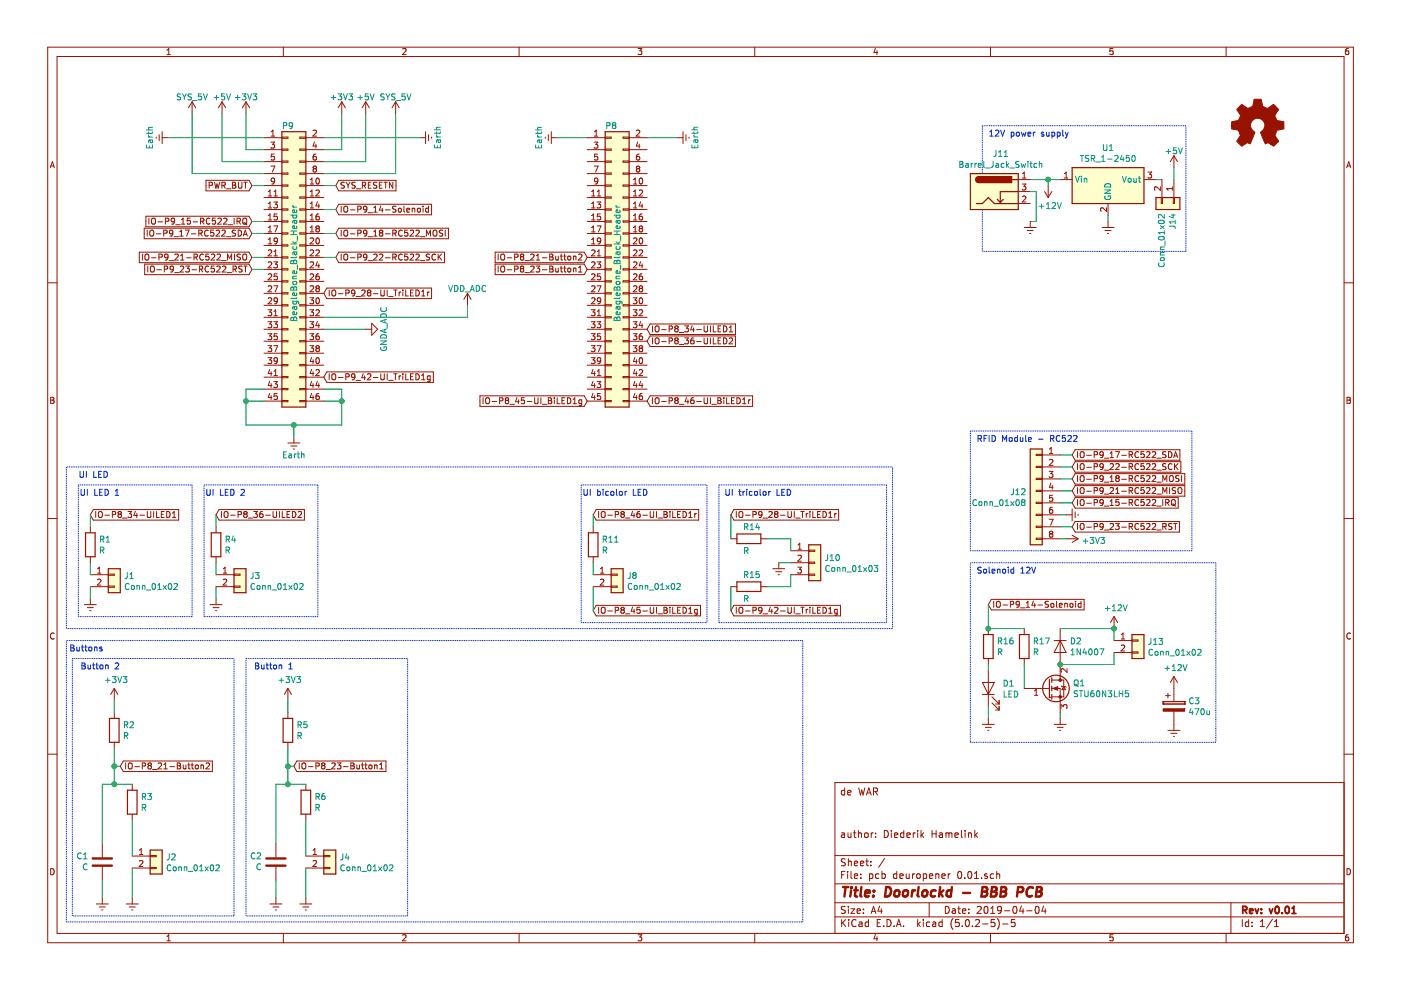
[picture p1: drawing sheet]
EESchema Schematic File Version 4
LIBS:pcb deuropener 0.01-cache
EELAYER 26 0
EELAYER END
$Descr A4 11693 8268
encoding utf-8
Sheet 1 1
Title "Doorlockd - BBB PCB"
Date "2019-04-04"
Rev "v0.01"
Comp ""
Comment1 "author: Diederik Hamelink"
Comment2 ""
Comment3 ""
Comment4 "de WAR"
$EndDescr
$Comp
L power:Earth #PWR01
U 1 1
P 2450 3650
F 0 "#PWR01" H 2450 3400 50  0001 C CNN
F 1 "Earth" H 2450 3500 50  0000 C CNN
F 2 "" H 2450 3650 60  0000 C CNN
F 3 "" H 2450 3650 60  0000 C CNN
	1    2450 3650
	1    0    0    -1  
$EndComp
Wire Wire Line
	2700 3250 2850 3250
Wire Wire Line
	2850 3250 2850 3350
Wire Wire Line
	2850 3550 2450 3550
Wire Wire Line
	2050 3550 2050 3350
Wire Wire Line
	2050 3250 2200 3250
Wire Wire Line
	2200 3350 2050 3350
Connection ~ 2050 3350
Wire Wire Line
	2700 3350 2850 3350
Connection ~ 2850 3350
Wire Wire Line
	2450 3650 2450 3550
Connection ~ 2450 3550
$Comp
L power:Earth #PWR02
U 1 1
P 3500 1150
F 0 "#PWR02" H 3500 900 50  0001 C CNN
F 1 "Earth" H 3500 1000 50  0000 C CNN
F 2 "" H 3500 1150 60  0000 C CNN
F 3 "" H 3500 1150 60  0000 C CNN
	1    3500 1150
	0    -1   -1   0   
$EndComp
$Comp
L power:Earth #PWR03
U 1 1
P 1400 1150
F 0 "#PWR03" H 1400 900 50  0001 C CNN
F 1 "Earth" H 1400 1000 50  0000 C CNN
F 2 "" H 1400 1150 60  0000 C CNN
F 3 "" H 1400 1150 60  0000 C CNN
	1    1400 1150
	0    1    1    0   
$EndComp
$Comp
L power:Earth #PWR04
U 1 1
P 4650 1150
F 0 "#PWR04" H 4650 900 50  0001 C CNN
F 1 "Earth" H 4650 1000 50  0000 C CNN
F 2 "" H 4650 1150 60  0000 C CNN
F 3 "" H 4650 1150 60  0000 C CNN
	1    4650 1150
	0    1    1    0   
$EndComp
$Comp
L power:Earth #PWR05
U 1 1
P 5650 1150
F 0 "#PWR05" H 5650 900 50  0001 C CNN
F 1 "Earth" H 5650 1000 50  0000 C CNN
F 2 "" H 5650 1150 60  0000 C CNN
F 3 "" H 5650 1150 60  0000 C CNN
	1    5650 1150
	0    -1   -1   0   
$EndComp
$Comp
L power:+3.3V #PWR06
U 1 1
P 2850 950
F 0 "#PWR06" H 2850 800 50  0001 C CNN
F 1 "+3V3" H 2850 1090 50  0000 C CNN
F 2 "" H 2850 950 60  0000 C CNN
F 3 "" H 2850 950 60  0000 C CNN
	1    2850 950 
	1    0    0    -1  
$EndComp
$Comp
L power:+5V #PWR07
U 1 1
P 3050 950
F 0 "#PWR07" H 3050 800 50  0001 C CNN
F 1 "+5V" H 3050 1090 50  0000 C CNN
F 2 "" H 3050 950 60  0000 C CNN
F 3 "" H 3050 950 60  0000 C CNN
	1    3050 950 
	1    0    0    -1  
$EndComp
Wire Wire Line
	2700 1250 2850 1250
Wire Wire Line
	2850 1250 2850 950 
Wire Wire Line
	2700 1350 3050 1350
Wire Wire Line
	3050 1350 3050 950 
Wire Wire Line
	3300 950  3300 1450
Wire Wire Line
	3300 1450 2700 1450
$Comp
L power:+3.3V #PWR08
U 1 1
P 2050 950
F 0 "#PWR08" H 2050 800 50  0001 C CNN
F 1 "+3V3" H 2050 1090 50  0000 C CNN
F 2 "" H 2050 950 60  0000 C CNN
F 3 "" H 2050 950 60  0000 C CNN
	1    2050 950 
	1    0    0    -1  
$EndComp
$Comp
L power:+5V #PWR09
U 1 1
P 1850 950
F 0 "#PWR09" H 1850 800 50  0001 C CNN
F 1 "+5V" H 1850 1090 50  0000 C CNN
F 2 "" H 1850 950 60  0000 C CNN
F 3 "" H 1850 950 60  0000 C CNN
	1    1850 950 
	1    0    0    -1  
$EndComp
Wire Wire Line
	2200 1250 2050 1250
Wire Wire Line
	2050 1250 2050 950 
Wire Wire Line
	2200 1350 1850 1350
Wire Wire Line
	1850 1350 1850 950 
Wire Wire Line
	2200 1450 1600 1450
Wire Wire Line
	1600 1450 1600 950 
Wire Wire Line
	2700 1150 3500 1150
Wire Wire Line
	2200 1150 1400 1150
Wire Wire Line
	4650 1150 4900 1150
Wire Wire Line
	5400 1150 5650 1150
$Comp
L pwr_BeagleBone:SYS_5V #PWR010
U 1 1
P 3300 950
F 0 "#PWR010" H 3300 800 50  0001 C CNN
F 1 "SYS_5V" H 3300 1090 50  0000 C CNN
F 2 "" H 3300 950 60  0000 C CNN
F 3 "" H 3300 950 60  0000 C CNN
	1    3300 950 
	1    0    0    -1  
$EndComp
$Comp
L pwr_BeagleBone:SYS_5V #PWR011
U 1 1
P 1600 950
F 0 "#PWR011" H 1600 800 50  0001 C CNN
F 1 "SYS_5V" H 1600 1090 50  0000 C CNN
F 2 "" H 1600 950 60  0000 C CNN
F 3 "" H 1600 950 60  0000 C CNN
	1    1600 950 
	1    0    0    -1  
$EndComp
$Comp
L pwr_BeagleBone:VDD_ADC #PWR012
U 1 1
P 3900 2550
F 0 "#PWR012" H 3900 2400 50  0001 C CNN
F 1 "VDD_ADC" H 3900 2690 50  0000 C CNN
F 2 "" H 3900 2550 60  0000 C CNN
F 3 "" H 3900 2550 60  0000 C CNN
	1    3900 2550
	1    0    0    -1  
$EndComp
Wire Wire Line
	2700 2750 3050 2750
Text GLabel 2800 1550 2    50   Input ~ 0
SYS_RESETN
Wire Wire Line
	2700 1550 2800 1550
Text GLabel 2100 1550 0    50   Input ~ 0
PWR_BUT
Wire Wire Line
	2200 1550 2100 1550
$Comp
L Connector_Generic:Conn_02x23_Odd_Even P9
U 1 1
P 2400 2250
F 0 "P9" H 2400 3450 50  0000 C CNN
F 1 "BeagleBone_Black_Header" V 2450 2300 50  0000 C CNN
F 2 "Socket_BeagleBone_Black:Socket_BeagleBone_Black" H 2400 1400 60  0001 C CNN
F 3 "" H 2400 1400 60  0000 C CNN
	1    2400 2250
	1    0    0    -1  
$EndComp
$Comp
L Connector_Generic:Conn_02x23_Odd_Even P8
U 1 1
P 5100 2250
F 0 "P8" H 5100 3450 50  0000 C CNN
F 1 "BeagleBone_Black_Header" V 5150 2300 50  0000 C CNN
F 2 "Socket_BeagleBone_Black:Socket_BeagleBone_Black" H 5100 1400 60  0001 C CNN
F 3 "" H 5100 1400 60  0000 C CNN
	1    5100 2250
	1    0    0    -1  
$EndComp
Wire Wire Line
	2050 3350 2050 3250
Wire Wire Line
	2850 3350 2850 3550
Wire Wire Line
	2450 3550 2050 3550
$Comp
L Device:R R16
U 1 1
P 8250 5400
F 0 "R16" H 8320 5446 50  0000 L CNN
F 1 "R" H 8320 5355 50  0000 L CNN
F 2 "Resistor_THT:R_Axial_DIN0207_L6.3mm_D2.5mm_P10.16mm_Horizontal" V 8180 5400 50  0001 C CNN
F 3 "~" H 8250 5400 50  0001 C CNN
	1    8250 5400
	1    0    0    -1  
$EndComp
$Comp
L Device:R R17
U 1 1
P 8550 5400
F 0 "R17" H 8620 5446 50  0000 L CNN
F 1 "R" H 8620 5355 50  0000 L CNN
F 2 "Resistor_THT:R_Axial_DIN0207_L6.3mm_D2.5mm_P10.16mm_Horizontal" V 8480 5400 50  0001 C CNN
F 3 "~" H 8550 5400 50  0001 C CNN
	1    8550 5400
	1    0    0    -1  
$EndComp
$Comp
L Device:LED D1
U 1 1
P 8250 5750
F 0 "D1" V 8288 5633 50  0000 R CNN
F 1 "LED" V 8197 5633 50  0000 R CNN
F 2 "LED_THT:LED_D5.0mm" H 8250 5750 50  0001 C CNN
F 3 "~" H 8250 5750 50  0001 C CNN
	1    8250 5750
	0    -1   -1   0   
$EndComp
$Comp
L Diode:1N4007 D2
U 1 1
P 8850 5400
F 0 "D2" V 8804 5479 50  0000 L CNN
F 1 "1N4007" V 8895 5479 50  0000 L CNN
F 2 "Diode_THT:D_DO-41_SOD81_P10.16mm_Horizontal" H 8850 5225 50  0001 C CNN
F 3 "http://www.vishay.com/docs/88503/1n4001.pdf" H 8850 5400 50  0001 C CNN
	1    8850 5400
	0    1    1    0   
$EndComp
Wire Wire Line
	8250 5550 8250 5600
Wire Wire Line
	8250 5900 8250 6000
Wire Wire Line
	8850 6000 8850 5950
Wire Wire Line
	8550 5550 8550 5750
$Comp
L power:Earth #PWR0101
U 1 1
P 8250 6000
F 0 "#PWR0101" H 8250 5750 50  0001 C CNN
F 1 "Earth" H 8250 5850 50  0001 C CNN
F 2 "" H 8250 6000 50  0001 C CNN
F 3 "~" H 8250 6000 50  0001 C CNN
	1    8250 6000
	1    0    0    -1  
$EndComp
$Comp
L power:Earth #PWR0102
U 1 1
P 8850 6000
F 0 "#PWR0102" H 8850 5750 50  0001 C CNN
F 1 "Earth" H 8850 5850 50  0001 C CNN
F 2 "" H 8850 6000 50  0001 C CNN
F 3 "~" H 8850 6000 50  0001 C CNN
	1    8850 6000
	1    0    0    -1  
$EndComp
Wire Wire Line
	8550 5250 8250 5250
Text GLabel 8250 5050 2    50   Input ~ 0
IO-P9_14-Solenoid
Connection ~ 8250 5250
$Comp
L Connector_Generic:Conn_01x02 J13
U 1 1
P 9500 5350
F 0 "J13" H 9580 5342 50  0000 L CNN
F 1 "Conn_01x02" H 9580 5251 50  0000 L CNN
F 2 "Connector_PinHeader_2.54mm:PinHeader_1x02_P2.54mm_Vertical" H 9500 5350 50  0001 C CNN
F 3 "~" H 9500 5350 50  0001 C CNN
	1    9500 5350
	1    0    0    -1  
$EndComp
Wire Wire Line
	8850 5550 9300 5550
Wire Wire Line
	9300 5550 9300 5450
Wire Wire Line
	9300 5350 9300 5250
Wire Wire Line
	9300 5250 8850 5250
$Comp
L power:+12V #PWR0103
U 1 1
P 9300 5250
F 0 "#PWR0103" H 9300 5100 50  0001 C CNN
F 1 "+12V" H 9315 5423 50  0000 C CNN
F 2 "" H 9300 5250 50  0001 C CNN
F 3 "" H 9300 5250 50  0001 C CNN
	1    9300 5250
	1    0    0    -1  
$EndComp
Connection ~ 9300 5250
Wire Wire Line
	8250 5050 8250 5250
Text GLabel 2800 1750 2    50   Input ~ 0
IO-P9_14-Solenoid
Wire Wire Line
	2700 1750 2800 1750
Wire Notes Line
	8100 6200 8100 4700
Wire Notes Line
	8100 4700 10150 4700
Wire Notes Line
	10150 4700 10150 6200
Wire Notes Line
	10150 6200 8100 6200
Text Notes 8150 4800 0    50   ~ 0
Solenoid 12V
$Comp
L Device:R R1
U 1 1
P 750 4550
F 0 "R1" H 820 4596 50  0000 L CNN
F 1 "R" H 820 4505 50  0000 L CNN
F 2 "Resistor_THT:R_Axial_DIN0207_L6.3mm_D2.5mm_P10.16mm_Horizontal" V 680 4550 50  0001 C CNN
F 3 "~" H 750 4550 50  0001 C CNN
	1    750  4550
	1    0    0    -1  
$EndComp
$Comp
L Connector_Generic:Conn_01x02 J1
U 1 1
P 950 4800
F 0 "J1" H 1030 4792 50  0000 L CNN
F 1 "Conn_01x02" H 1030 4701 50  0000 L CNN
F 2 "Connector_PinHeader_2.54mm:PinHeader_1x02_P2.54mm_Vertical" H 950 4800 50  0001 C CNN
F 3 "~" H 950 4800 50  0001 C CNN
	1    950  4800
	1    0    0    -1  
$EndComp
$Comp
L power:Earth #PWR0104
U 1 1
P 750 5000
F 0 "#PWR0104" H 750 4750 50  0001 C CNN
F 1 "Earth" H 750 4850 50  0001 C CNN
F 2 "" H 750 5000 50  0001 C CNN
F 3 "~" H 750 5000 50  0001 C CNN
	1    750  5000
	1    0    0    -1  
$EndComp
Text GLabel 750  4300 2    50   Input ~ 0
IO-P8_34-UILED1
Wire Wire Line
	750  4300 750  4400
Wire Wire Line
	750  4700 750  4800
Wire Wire Line
	750  4900 750  5000
$Comp
L Device:R R2
U 1 1
P 950 6100
F 0 "R2" H 1020 6146 50  0000 L CNN
F 1 "R" H 1020 6055 50  0000 L CNN
F 2 "Resistor_THT:R_Axial_DIN0207_L6.3mm_D2.5mm_P10.16mm_Horizontal" V 880 6100 50  0001 C CNN
F 3 "~" H 950 6100 50  0001 C CNN
	1    950  6100
	1    0    0    -1  
$EndComp
$Comp
L Device:R R3
U 1 1
P 1100 6700
F 0 "R3" H 1170 6746 50  0000 L CNN
F 1 "R" H 1170 6655 50  0000 L CNN
F 2 "Resistor_THT:R_Axial_DIN0207_L6.3mm_D2.5mm_P10.16mm_Horizontal" V 1030 6700 50  0001 C CNN
F 3 "~" H 1100 6700 50  0001 C CNN
	1    1100 6700
	1    0    0    -1  
$EndComp
$Comp
L Device:C C1
U 1 1
P 850 7200
F 0 "C1" H 735 7154 50  0000 R CNN
F 1 "C" H 735 7245 50  0000 R CNN
F 2 "Capacitor_THT:C_Disc_D7.5mm_W4.4mm_P5.00mm" H 888 7050 50  0001 C CNN
F 3 "~" H 850 7200 50  0001 C CNN
	1    850  7200
	1    0    0    1   
$EndComp
$Comp
L Connector_Generic:Conn_01x02 J2
U 1 1
P 1300 7150
F 0 "J2" H 1380 7142 50  0000 L CNN
F 1 "Conn_01x02" H 1380 7051 50  0000 L CNN
F 2 "Connector_PinHeader_2.54mm:PinHeader_1x02_P2.54mm_Vertical" H 1300 7150 50  0001 C CNN
F 3 "~" H 1300 7150 50  0001 C CNN
	1    1300 7150
	1    0    0    -1  
$EndComp
$Comp
L power:Earth #PWR0105
U 1 1
P 850 7500
F 0 "#PWR0105" H 850 7250 50  0001 C CNN
F 1 "Earth" H 850 7350 50  0001 C CNN
F 2 "" H 850 7500 50  0001 C CNN
F 3 "~" H 850 7500 50  0001 C CNN
	1    850  7500
	1    0    0    -1  
$EndComp
$Comp
L power:Earth #PWR0106
U 1 1
P 1100 7500
F 0 "#PWR0106" H 1100 7250 50  0001 C CNN
F 1 "Earth" H 1100 7350 50  0001 C CNN
F 2 "" H 1100 7500 50  0001 C CNN
F 3 "~" H 1100 7500 50  0001 C CNN
	1    1100 7500
	1    0    0    -1  
$EndComp
$Comp
L power:+3V3 #PWR0107
U 1 1
P 950 5850
F 0 "#PWR0107" H 950 5700 50  0001 C CNN
F 1 "+3V3" H 965 6023 50  0000 C CNN
F 2 "" H 950 5850 50  0001 C CNN
F 3 "" H 950 5850 50  0001 C CNN
	1    950  5850
	1    0    0    -1  
$EndComp
Text GLabel 1000 6400 2    50   Input ~ 0
IO-P8_21-Button2
Wire Wire Line
	950  5850 950  5950
Wire Wire Line
	950  6250 950  6400
Wire Wire Line
	1100 7250 1100 7500
Wire Wire Line
	850  7350 850  7500
Wire Wire Line
	1000 6400 950  6400
Wire Notes Line
	650  5150 650  4050
Wire Notes Line
	650  4050 1600 4050
Wire Notes Line
	1600 4050 1600 5150
Wire Notes Line
	1600 5150 650  5150
Text Notes 1000 4150 2    50   ~ 0
UI LED 1
Wire Notes Line
	1950 5500 1950 7650
Wire Notes Line
	1950 7650 600  7650
Wire Notes Line
	600  7650 600  5500
Wire Notes Line
	600  5500 1950 5500
Text Notes 1000 5600 2    50   ~ 0
Button 2
$Comp
L Connector_Generic:Conn_01x08 J12
U 1 1
P 8650 4100
F 0 "J12" H 8730 4092 50  0000 L CNN
F 1 "Conn_01x08" H 8730 4001 50  0000 L CNN
F 2 "Connector_PinHeader_2.54mm:PinHeader_1x08_P2.54mm_Vertical" H 8650 4100 50  0001 C CNN
F 3 "~" H 8650 4100 50  0001 C CNN
	1    8650 4100
	-1   0    0    -1  
$EndComp
Text GLabel 8950 3800 2    50   Input ~ 0
IO-P9_17-RC522_SDA
Text GLabel 8950 3900 2    50   Input ~ 0
IO-P9_22-RC522_SCK
Text GLabel 8950 4000 2    50   Input ~ 0
IO-P9_18-RC522_MOSI
Text GLabel 8950 4100 2    50   Input ~ 0
IO-P9_21-RC522_MISO
Text GLabel 8950 4200 2    50   Input ~ 0
IO-P9_15-RC522_IRQ
Text GLabel 8950 4400 2    50   Input ~ 0
IO-P9_23-RC522_RST
$Comp
L power:Earth #PWR0108
U 1 1
P 8900 4300
F 0 "#PWR0108" H 8900 4050 50  0001 C CNN
F 1 "Earth" H 8900 4150 50  0001 C CNN
F 2 "" H 8900 4300 50  0001 C CNN
F 3 "~" H 8900 4300 50  0001 C CNN
	1    8900 4300
	0    -1   -1   0   
$EndComp
$Comp
L power:+3V3 #PWR0109
U 1 1
P 8900 4500
F 0 "#PWR0109" H 8900 4350 50  0001 C CNN
F 1 "+3V3" V 8915 4628 50  0000 L CNN
F 2 "" H 8900 4500 50  0001 C CNN
F 3 "" H 8900 4500 50  0001 C CNN
	1    8900 4500
	0    1    1    0   
$EndComp
Wire Wire Line
	8850 3800 8950 3800
Wire Wire Line
	8950 3900 8850 3900
Wire Wire Line
	8850 4000 8950 4000
Wire Wire Line
	8850 4100 8950 4100
Wire Wire Line
	8950 4200 8850 4200
Wire Wire Line
	8850 4300 8900 4300
Wire Wire Line
	8950 4400 8850 4400
Wire Wire Line
	8850 4500 8900 4500
Wire Notes Line
	8100 3600 9950 3600
Wire Notes Line
	9950 3600 9950 4600
Wire Notes Line
	9950 4600 8100 4600
Wire Notes Line
	8100 4600 8100 3600
Text Notes 8150 3700 0    50   ~ 0
RFID Module - RC522 
$Comp
L Regulator_Switching:TSR_1-2450 U1
U 1 1
P 9250 1600
F 0 "U1" H 9250 1967 50  0000 C CNN
F 1 "TSR_1-2450" H 9250 1876 50  0000 C CNN
F 2 "Converter_DCDC:Converter_DCDC_TRACO_TSR-1_THT" H 9250 1450 50  0001 L CIN
F 3 "http://www.tracopower.com/products/tsr1.pdf" H 9250 1600 50  0001 C CNN
	1    9250 1600
	1    0    0    -1  
$EndComp
Wire Wire Line
	9650 1500 9700 1500
Wire Wire Line
	9250 1800 9250 1850
Wire Notes Line
	8200 1050 8200 2100
Wire Notes Line
	8200 2100 9900 2100
Wire Notes Line
	9900 2100 9900 1050
Wire Notes Line
	9900 1050 8200 1050
Text Notes 8250 1150 0    50   ~ 0
12V power supply
$Comp
L power:+12V #PWR0112
U 1 1
P 8750 1550
F 0 "#PWR0112" H 8750 1400 50  0001 C CNN
F 1 "+12V" H 8765 1723 50  0000 C CNN
F 2 "" H 8750 1550 50  0001 C CNN
F 3 "" H 8750 1550 50  0001 C CNN
	1    8750 1550
	1    0    0    1   
$EndComp
Wire Wire Line
	8750 1550 8750 1500
Wire Wire Line
	8600 1500 8750 1500
Connection ~ 8750 1500
Wire Wire Line
	8750 1500 8850 1500
$Comp
L power:+5V #PWR0113
U 1 1
P 9800 1400
F 0 "#PWR0113" H 9800 1250 50  0001 C CNN
F 1 "+5V" H 9800 1540 50  0000 C CNN
F 2 "" H 9800 1400 60  0000 C CNN
F 3 "" H 9800 1400 60  0000 C CNN
	1    9800 1400
	1    0    0    -1  
$EndComp
Text GLabel 2100 1950 0    50   Input ~ 0
IO-P9_17-RC522_SDA
Text GLabel 2800 2150 2    50   Input ~ 0
IO-P9_22-RC522_SCK
Text GLabel 2800 1950 2    50   Input ~ 0
IO-P9_18-RC522_MOSI
Text GLabel 2100 2150 0    50   Input ~ 0
IO-P9_21-RC522_MISO
Text GLabel 2100 1850 0    50   Input ~ 0
IO-P9_15-RC522_IRQ
Text GLabel 2100 2250 0    50   Input ~ 0
IO-P9_23-RC522_RST
Wire Wire Line
	2100 1850 2200 1850
Wire Wire Line
	2100 1950 2200 1950
Wire Wire Line
	2100 2150 2200 2150
Wire Wire Line
	2100 2250 2200 2250
Wire Wire Line
	2700 1950 2800 1950
Wire Wire Line
	2800 2150 2700 2150
Wire Notes Line
	550  5350 550  7700
Wire Notes Line
	550  7700 6700 7700
Wire Notes Line
	6700 7700 6700 5350
Wire Notes Line
	6700 5350 550  5350
Text Notes 900  5450 2    50   ~ 0
Buttons 
$Comp
L Device:R R11
U 1 1
P 4950 4550
F 0 "R11" H 5020 4596 50  0000 L CNN
F 1 "R" H 5020 4505 50  0000 L CNN
F 2 "Resistor_THT:R_Axial_DIN0207_L6.3mm_D2.5mm_P10.16mm_Horizontal" V 4880 4550 50  0001 C CNN
F 3 "~" H 4950 4550 50  0001 C CNN
	1    4950 4550
	1    0    0    -1  
$EndComp
$Comp
L Connector_Generic:Conn_01x02 J8
U 1 1
P 5150 4800
F 0 "J8" H 5230 4792 50  0000 L CNN
F 1 "Conn_01x02" H 5230 4701 50  0000 L CNN
F 2 "Connector_PinHeader_2.54mm:PinHeader_1x02_P2.54mm_Vertical" H 5150 4800 50  0001 C CNN
F 3 "~" H 5150 4800 50  0001 C CNN
	1    5150 4800
	1    0    0    -1  
$EndComp
Text GLabel 4950 4300 2    50   Input ~ 0
IO-P8_46-UI_BiLED1r
Wire Wire Line
	4950 4300 4950 4400
Wire Wire Line
	4950 4700 4950 4800
Text Notes 5450 4150 2    50   ~ 0
UI bicolor LED 
Text GLabel 4950 5100 2    50   Input ~ 0
IO-P8_45-UI_BiLED1g
Wire Wire Line
	4950 4900 4950 5100
Wire Notes Line
	4850 5200 5900 5200
Wire Notes Line
	4850 5200 4850 4050
Wire Notes Line
	4850 4050 5900 4050
Wire Notes Line
	5900 4050 5900 5200
$Comp
L Device:R R14
U 1 1
P 6250 4500
F 0 "R14" V 6150 4450 50  0000 L CNN
F 1 "R" V 6350 4450 50  0000 L CNN
F 2 "Resistor_THT:R_Axial_DIN0207_L6.3mm_D2.5mm_P10.16mm_Horizontal" V 6180 4500 50  0001 C CNN
F 3 "~" H 6250 4500 50  0001 C CNN
	1    6250 4500
	0    1    1    0   
$EndComp
Text GLabel 6100 4300 2    50   Input ~ 0
IO-P9_28-UI_TriLED1r
Text Notes 6650 4150 2    50   ~ 0
UI tricolor LED 
Text GLabel 6100 5100 2    50   Input ~ 0
IO-P9_42-UI_TriLED1g
Wire Notes Line
	6000 5200 6000 4050
Wire Notes Line
	7400 4050 7400 5200
$Comp
L Device:R R15
U 1 1
P 6250 4900
F 0 "R15" V 6150 4850 50  0000 L CNN
F 1 "R" V 6350 4850 50  0000 L CNN
F 2 "Resistor_THT:R_Axial_DIN0207_L6.3mm_D2.5mm_P10.16mm_Horizontal" V 6180 4900 50  0001 C CNN
F 3 "~" H 6250 4900 50  0001 C CNN
	1    6250 4900
	0    1    1    0   
$EndComp
$Comp
L Connector_Generic:Conn_01x03 J10
U 1 1
P 6800 4700
F 0 "J10" H 6880 4742 50  0000 L CNN
F 1 "Conn_01x03" H 6880 4651 50  0000 L CNN
F 2 "Connector_PinHeader_2.54mm:PinHeader_1x03_P2.54mm_Vertical" H 6800 4700 50  0001 C CNN
F 3 "~" H 6800 4700 50  0001 C CNN
	1    6800 4700
	1    0    0    -1  
$EndComp
$Comp
L power:Earth #PWR026
U 1 1
P 6500 4700
F 0 "#PWR026" H 6500 4450 50  0001 C CNN
F 1 "Earth" H 6500 4550 50  0001 C CNN
F 2 "" H 6500 4700 50  0001 C CNN
F 3 "~" H 6500 4700 50  0001 C CNN
	1    6500 4700
	1    0    0    -1  
$EndComp
Wire Wire Line
	6100 4300 6100 4500
Wire Wire Line
	6400 4500 6600 4500
Wire Wire Line
	6600 4500 6600 4600
Wire Wire Line
	6600 4800 6600 4900
Wire Wire Line
	6600 4900 6400 4900
Wire Wire Line
	6600 4700 6500 4700
Wire Wire Line
	6100 4900 6100 5100
Wire Notes Line
	6000 4050 7400 4050
Wire Notes Line
	6000 5200 7400 5200
$Comp
L Device:R R4
U 1 1
P 1800 4550
F 0 "R4" H 1870 4596 50  0000 L CNN
F 1 "R" H 1870 4505 50  0000 L CNN
F 2 "Resistor_THT:R_Axial_DIN0207_L6.3mm_D2.5mm_P10.16mm_Horizontal" V 1730 4550 50  0001 C CNN
F 3 "~" H 1800 4550 50  0001 C CNN
	1    1800 4550
	1    0    0    -1  
$EndComp
$Comp
L Connector_Generic:Conn_01x02 J3
U 1 1
P 2000 4800
F 0 "J3" H 2080 4792 50  0000 L CNN
F 1 "Conn_01x02" H 2080 4701 50  0000 L CNN
F 2 "Connector_PinHeader_2.54mm:PinHeader_1x02_P2.54mm_Vertical" H 2000 4800 50  0001 C CNN
F 3 "~" H 2000 4800 50  0001 C CNN
	1    2000 4800
	1    0    0    -1  
$EndComp
$Comp
L power:Earth #PWR014
U 1 1
P 1800 5000
F 0 "#PWR014" H 1800 4750 50  0001 C CNN
F 1 "Earth" H 1800 4850 50  0001 C CNN
F 2 "" H 1800 5000 50  0001 C CNN
F 3 "~" H 1800 5000 50  0001 C CNN
	1    1800 5000
	1    0    0    -1  
$EndComp
Text GLabel 1800 4300 2    50   Input ~ 0
IO-P8_36-UILED2
Wire Wire Line
	1800 4300 1800 4400
Wire Wire Line
	1800 4700 1800 4800
Wire Wire Line
	1800 4900 1800 5000
Wire Notes Line
	1700 5150 1700 4050
Wire Notes Line
	1700 4050 2650 4050
Wire Notes Line
	2650 4050 2650 5150
Wire Notes Line
	2650 5150 1700 5150
Text Notes 2050 4150 2    50   ~ 0
UI LED 2
Text Notes 650  4000 0    50   ~ 0
UI LED
Wire Notes Line
	550  5250 7450 5250
Wire Notes Line
	7450 5250 7450 3900
Wire Notes Line
	7450 3900 550  3900
Wire Notes Line
	550  3900 550  5250
Text GLabel 5400 2750 2    50   Input ~ 0
IO-P8_34-UILED1
Text GLabel 5400 2850 2    50   Input ~ 0
IO-P8_36-UILED2
Text GLabel 5400 3350 2    50   Input ~ 0
IO-P8_46-UI_BiLED1r
Text GLabel 4900 3350 0    50   Input ~ 0
IO-P8_45-UI_BiLED1g
Text GLabel 2700 2450 2    50   Input ~ 0
IO-P9_28-UI_TriLED1r
Text GLabel 2700 3150 2    50   Input ~ 0
IO-P9_42-UI_TriLED1g
Text GLabel 4900 2150 0    50   Input ~ 0
IO-P8_21-Button2
Text GLabel 4900 2250 0    50   Input ~ 0
IO-P8_23-Button1
$Comp
L Connector_Generic:Conn_01x02 J14
U 1 1
P 9800 1700
F 0 "J14" H 9880 1692 50  0000 L CNN
F 1 "Conn_01x02" H 9880 1601 50  0000 L CNN
F 2 "Connector_PinHeader_2.54mm:PinHeader_1x02_P2.54mm_Vertical" H 9800 1700 50  0001 C CNN
F 3 "~" H 9800 1700 50  0001 C CNN
	1    9800 1700
	0    1    1    0   
$EndComp
Wire Wire Line
	9800 1500 9800 1400
$Comp
L Connector:Barrel_Jack_Switch J11
U 1 1
P 8300 1600
F 0 "J11" H 8355 1917 50  0000 C CNN
F 1 "Barrel_Jack_Switch" H 8355 1826 50  0000 C CNN
F 2 "Connector_BarrelJack:BarrelJack_Horizontal" H 8350 1560 50  0001 C CNN
F 3 "~" H 8350 1560 50  0001 C CNN
	1    8300 1600
	1    0    0    -1  
$EndComp
$Comp
L Device:Q_NMOS_GDS Q1
U 1 1
P 8750 5750
F 0 "Q1" H 8955 5796 50  0000 L CNN
F 1 "STU60N3LH5" H 8955 5705 50  0000 L CNN
F 2 "Package_TO_SOT_THT:SIPAK_Vertical" H 8950 5850 50  0001 C CNN
F 3 "~" H 8750 5750 50  0001 C CNN
	1    8750 5750
	1    0    0    -1  
$EndComp
Connection ~ 8850 5550
Wire Wire Line
	1100 6850 1100 7150
Wire Wire Line
	850  7050 850  6550
Wire Wire Line
	850  6550 950  6550
Wire Wire Line
	950  6400 950  6550
Connection ~ 950  6400
Connection ~ 950  6550
Wire Wire Line
	950  6550 1100 6550
$Comp
L Device:R R5
U 1 1
P 2400 6100
F 0 "R5" H 2470 6146 50  0000 L CNN
F 1 "R" H 2470 6055 50  0000 L CNN
F 2 "Resistor_THT:R_Axial_DIN0207_L6.3mm_D2.5mm_P10.16mm_Horizontal" V 2330 6100 50  0001 C CNN
F 3 "~" H 2400 6100 50  0001 C CNN
	1    2400 6100
	1    0    0    -1  
$EndComp
$Comp
L Device:R R6
U 1 1
P 2550 6700
F 0 "R6" H 2620 6746 50  0000 L CNN
F 1 "R" H 2620 6655 50  0000 L CNN
F 2 "Resistor_THT:R_Axial_DIN0207_L6.3mm_D2.5mm_P10.16mm_Horizontal" V 2480 6700 50  0001 C CNN
F 3 "~" H 2550 6700 50  0001 C CNN
	1    2550 6700
	1    0    0    -1  
$EndComp
$Comp
L Device:C C2
U 1 1
P 2300 7200
F 0 "C2" H 2185 7154 50  0000 R CNN
F 1 "C" H 2185 7245 50  0000 R CNN
F 2 "Capacitor_THT:C_Disc_D7.5mm_W4.4mm_P5.00mm" H 2338 7050 50  0001 C CNN
F 3 "~" H 2300 7200 50  0001 C CNN
	1    2300 7200
	1    0    0    1   
$EndComp
$Comp
L Connector_Generic:Conn_01x02 J4
U 1 1
P 2750 7150
F 0 "J4" H 2830 7142 50  0000 L CNN
F 1 "Conn_01x02" H 2830 7051 50  0000 L CNN
F 2 "Connector_PinHeader_2.54mm:PinHeader_1x02_P2.54mm_Vertical" H 2750 7150 50  0001 C CNN
F 3 "~" H 2750 7150 50  0001 C CNN
	1    2750 7150
	1    0    0    -1  
$EndComp
$Comp
L power:Earth #PWR015
U 1 1
P 2300 7500
F 0 "#PWR015" H 2300 7250 50  0001 C CNN
F 1 "Earth" H 2300 7350 50  0001 C CNN
F 2 "" H 2300 7500 50  0001 C CNN
F 3 "~" H 2300 7500 50  0001 C CNN
	1    2300 7500
	1    0    0    -1  
$EndComp
$Comp
L power:Earth #PWR017
U 1 1
P 2550 7500
F 0 "#PWR017" H 2550 7250 50  0001 C CNN
F 1 "Earth" H 2550 7350 50  0001 C CNN
F 2 "" H 2550 7500 50  0001 C CNN
F 3 "~" H 2550 7500 50  0001 C CNN
	1    2550 7500
	1    0    0    -1  
$EndComp
$Comp
L power:+3V3 #PWR016
U 1 1
P 2400 5850
F 0 "#PWR016" H 2400 5700 50  0001 C CNN
F 1 "+3V3" H 2415 6023 50  0000 C CNN
F 2 "" H 2400 5850 50  0001 C CNN
F 3 "" H 2400 5850 50  0001 C CNN
	1    2400 5850
	1    0    0    -1  
$EndComp
Text GLabel 2450 6400 2    50   Input ~ 0
IO-P8_23-Button1
Wire Wire Line
	2400 5850 2400 5950
Wire Wire Line
	2400 6250 2400 6400
Wire Wire Line
	2550 7250 2550 7500
Wire Wire Line
	2300 7350 2300 7500
Wire Wire Line
	2450 6400 2400 6400
Wire Notes Line
	3400 5500 3400 7650
Wire Notes Line
	3400 7650 2050 7650
Wire Notes Line
	2050 7650 2050 5500
Wire Notes Line
	2050 5500 3400 5500
Text Notes 2450 5600 2    50   ~ 0
Button 1
Wire Wire Line
	2550 6850 2550 7150
Wire Wire Line
	2300 7050 2300 6550
Wire Wire Line
	2300 6550 2400 6550
Wire Wire Line
	2400 6400 2400 6550
Connection ~ 2400 6400
Connection ~ 2400 6550
Wire Wire Line
	2400 6550 2550 6550
$Comp
L pwr_BeagleBone:GNDA_ADC #PWR013
U 1 1
P 3050 2750
F 0 "#PWR013" H 3050 2500 50  0001 C CNN
F 1 "GNDA_ADC" H 3050 2600 50  0000 C CNN
F 2 "" H 3050 2750 60  0000 C CNN
F 3 "" H 3050 2750 60  0000 C CNN
	1    3050 2750
	0    -1   -1   0   
$EndComp
Wire Wire Line
	2700 2650 3900 2650
Wire Wire Line
	3900 2650 3900 2550
$Comp
L power:Earth #PWR018
U 1 1
P 8600 1850
F 0 "#PWR018" H 8600 1600 50  0001 C CNN
F 1 "Earth" H 8600 1700 50  0001 C CNN
F 2 "" H 8600 1850 50  0001 C CNN
F 3 "~" H 8600 1850 50  0001 C CNN
	1    8600 1850
	1    0    0    -1  
$EndComp
$Comp
L power:Earth #PWR019
U 1 1
P 9250 1850
F 0 "#PWR019" H 9250 1600 50  0001 C CNN
F 1 "Earth" H 9250 1700 50  0001 C CNN
F 2 "" H 9250 1850 50  0001 C CNN
F 3 "~" H 9250 1850 50  0001 C CNN
	1    9250 1850
	1    0    0    -1  
$EndComp
$Comp
L Device:CP C3
U 1 1
P 9800 5900
F 0 "C3" H 9918 5946 50  0000 L CNN
F 1 "470u" H 9918 5855 50  0000 L CNN
F 2 "Capacitor_THT:CP_Radial_D10.0mm_P5.00mm" H 9838 5750 50  0001 C CNN
F 3 "~" H 9800 5900 50  0001 C CNN
	1    9800 5900
	1    0    0    -1  
$EndComp
$Comp
L power:+12V #PWR020
U 1 1
P 9800 5750
F 0 "#PWR020" H 9800 5600 50  0001 C CNN
F 1 "+12V" H 9815 5923 50  0000 C CNN
F 2 "" H 9800 5750 50  0001 C CNN
F 3 "" H 9800 5750 50  0001 C CNN
	1    9800 5750
	1    0    0    -1  
$EndComp
$Comp
L power:Earth #PWR021
U 1 1
P 9800 6050
F 0 "#PWR021" H 9800 5800 50  0001 C CNN
F 1 "Earth" H 9800 5900 50  0001 C CNN
F 2 "" H 9800 6050 50  0001 C CNN
F 3 "~" H 9800 6050 50  0001 C CNN
	1    9800 6050
	1    0    0    -1  
$EndComp
$Comp
L Graphic:Logo_Open_Hardware_Small #LOGO1
U 1 1
P 10500 1050
F 0 "#LOGO1" H 10500 1325 50  0001 C CNN
F 1 "Logo_Open_Hardware_Small" H 10500 825 50  0001 C CNN
F 2 "" H 10500 1050 50  0001 C CNN
F 3 "~" H 10500 1050 50  0001 C CNN
	1    10500 1050
	1    0    0    -1  
$EndComp
Wire Wire Line
	8600 1700 8600 1850
$EndSCHEMATC
